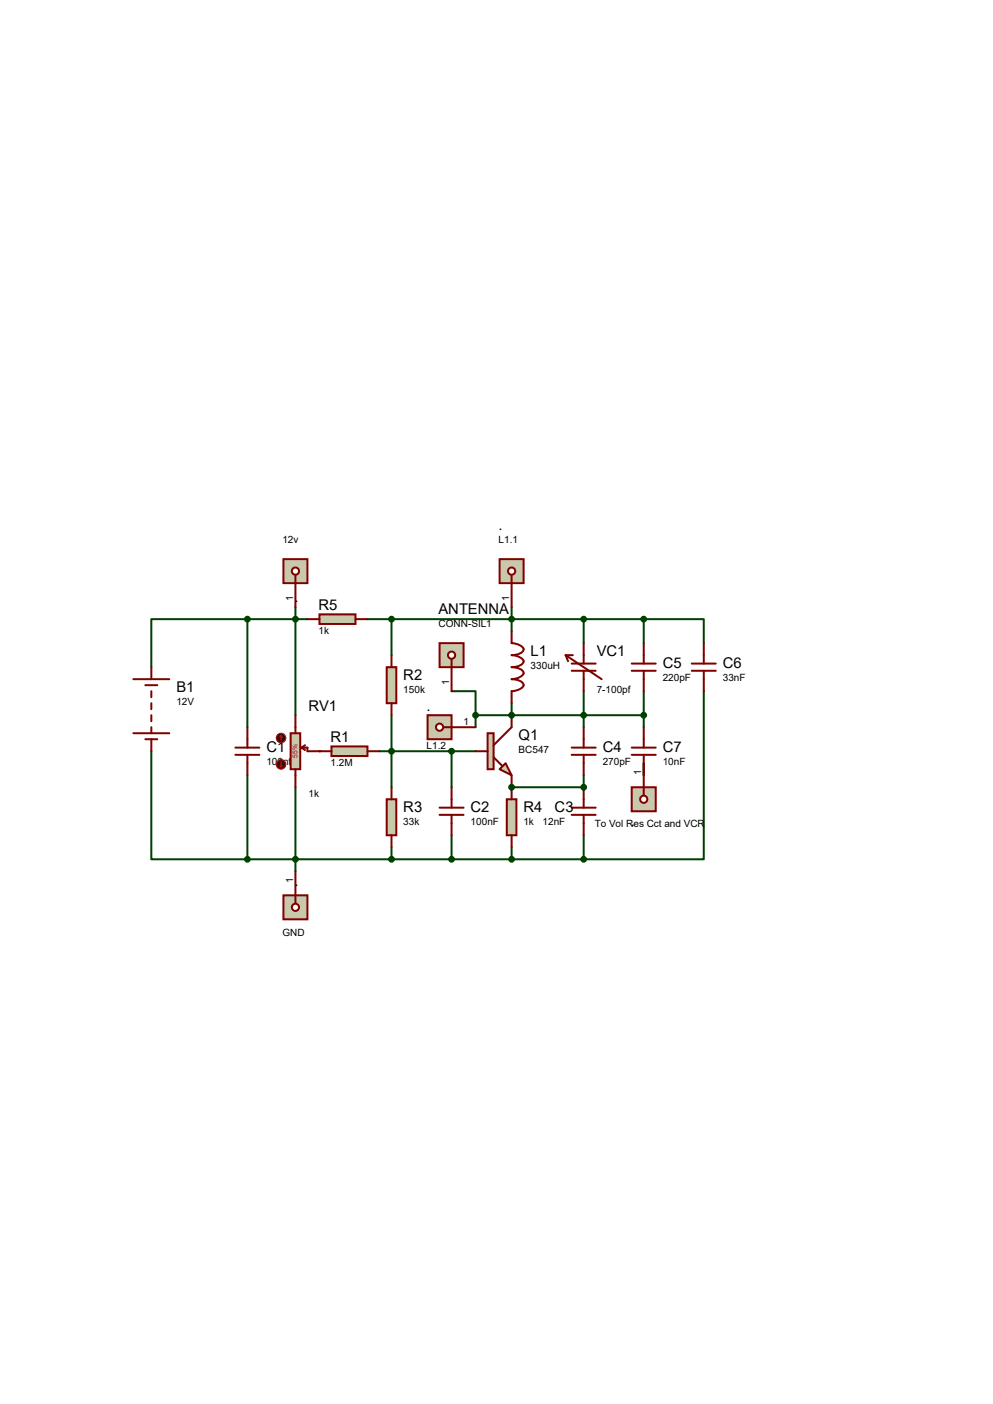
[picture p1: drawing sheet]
<svg xmlns="http://www.w3.org/2000/svg" width="210mm" height="297mm" viewBox="0 0 210 297" stroke-linecap="round" stroke-linejoin="round" font-family="sans-serif">
<circle cx="67.6" cy="158.9" r=".21" fill="#004000"/>
<path d="M80.3 158.9h20.3M82.8 151.3v15.2M95.5 158.9v7.6M95.5 176.7v5.1h12.7v-2.6" fill="none" stroke="#004000" stroke-width=".42"/>
<circle cx="108.2" cy="166.5" r=".21" fill="#004000"/>
<path d="M108.2 166.5h15.2" fill="none" stroke="#004000" stroke-width=".42"/>
<circle cx="123.4" cy="166.5" r=".21" fill="#004000"/>
<path d="M123.4 131v5.1M136.1 131h12.7v5.1M136.1 131h-27.9v2.5M136.1 131v5.1M108.2 148.8v2.5M123.4 146.2v7.6M123.4 151.3h12.7M136.1 146.2v7.6M123.4 164v2.5M136.1 161.5v2.5" fill="none" stroke="#004000" stroke-width=".42"/>
<circle cx="108.2" cy="151.3" r=".21" fill="#004000"/>
<g fill="none" stroke="#004000" stroke-width=".42">
<path d="M52.3 131h-20.3v10.1M52.3 131v22.8M52.3 131h12.7M62.5 128.4v22.9M82.8 131v7.6M108.2 128.4v2.6h-30.5M32 158.9v22.9h20.3M95.5 146.2h5.1v5.1M100.6 151.3h22.8M100.6 151.3v2.5M148.8 146.2v35.6h-25.4M52.3 164v17.8"/>
<path d="M62.5 166.5v17.8M82.8 179.2v2.6M123.4 176.7v5.1M52.3 181.8h43.2M108.2 181.8h15.2"/>
</g>
<path d="M49.8 158.2h5.1M49.8 159.7h5.1M52.3 153.8v4.4M52.3 159.7v4.3" fill="none" stroke="#800000" stroke-width=".42"/>
<path d="M59.9 118.3h5.1v5.1h-5.1z" fill="#c8c8aa" stroke="#800000" stroke-width=".42"/>
<path d="M62.5 121.6v1.8" fill="none" stroke="#800000" stroke-width=".42"/>
<circle cx="62.5" cy="120.8" r=".76" fill="#fff" stroke="#800000" stroke-width=".42"/>
<path d="M62.5 123.4v5" fill="none" stroke="#800000" stroke-width=".42"/>
<path d="M61.5 155.1h2v7.6h-2z" fill="#c8c8aa" stroke="#800000" stroke-width=".42"/>
<path d="M62.5 151.3v3.8M63.8 158.2l.7 .5M63.8 158.2h1.2v.7h2.6M64.5 157.6l-.7 .6M62.5 162.7v3.8" fill="none" stroke="#800000" stroke-width=".42"/>
<circle cx="59.4" cy="156.1" r="1.02" fill="#400000" stroke="#f00" stroke-width=".21"/>
<path d="M59.4 155.6l-.2 .3M59.4 155.6l.3 .3M59.4 155.6v1" fill="none" stroke="#f00" stroke-width=".21"/>
<circle cx="59.4" cy="161.7" r="1.02" fill="#400000" stroke="#f00" stroke-width=".21"/>
<path d="M59.2 162l.2 .2M59.4 161.2v1M59.7 162l-.3 .2" fill="none" stroke="#f00" stroke-width=".21"/>
<path d="M70.1 157.9h7.6v2h-7.6z" fill="#c8c8aa" stroke="#800000" stroke-width=".42"/>
<path d="M67.6 158.9h2.5M77.7 158.9h2.6" fill="none" stroke="#800000" stroke-width=".42"/>
<path d="M81.8 141.1h2v7.7h-2z" fill="#c8c8aa" stroke="#800000" stroke-width=".42"/>
<path d="M82.8 138.6v2.5M82.8 148.8v2.5" fill="none" stroke="#800000" stroke-width=".42"/>
<path d="M81.8 169.1h2v7.6h-2z" fill="#c8c8aa" stroke="#800000" stroke-width=".42"/>
<path d="M82.8 166.5v2.6M82.8 176.7v2.5" fill="none" stroke="#800000" stroke-width=".42"/>
<circle cx="82.8" cy="158.9" r=".51" fill="#004000" stroke="#004000" stroke-width=".42"/>
<g fill="#c8c8aa" stroke="#800000" stroke-width=".42">
<path d="M105.7 162.7l1.2-1.2 1.3 2.5z"/>
<path d="M103.1 155.1h1.3v7.6h-1.3z"/>
</g>
<path d="M100.6 158.9h2.5M108.2 151.3v2.5l-3.8 3.8M93 170.9h5M93 172.4h5M95.5 166.5v4.4M95.5 172.4v4.3M104.4 160.2l1.8 1.8M108.2 164v2.5" fill="none" stroke="#800000" stroke-width=".42"/>
<circle cx="95.5" cy="158.9" r=".51" fill="#004000" stroke="#004000" stroke-width=".42"/>
<path d="M107.2 169.1h2v7.6h-2z" fill="#c8c8aa" stroke="#800000" stroke-width=".42"/>
<g fill="none" stroke="#800000" stroke-width=".42">
<path d="M108.2 133.5v2.6a2.69 2.69 0 0 1 2.5 1.2 2.31 2.31 0 0 1-2.5 1.3 2.69 2.69 0 0 1 2.5 1.3 2.31 2.31 0 0 1-2.5 1.2 2.31 2.31 0 0 1 2.5 1.3 2.69 2.69 0 0 1-2.5 1.3 2.31 2.31 0 0 1 2.5 1.2 2.69 2.69 0 0 1-2.5 1.3v2.6M119.6 138.6l7.7 5.1M119.6 138.6l.5 1.3M119.6 138.6h1.6M123.4 136.1v4.3M136.1 136.1v4.3M148.8 136.1v4.3M120.9 158.2h5.1M120.9 159.7h5.1M120.9 140.4h5.1M120.9 141.9h5.1M123.4 141.9v4.3"/>
<path d="M123.4 153.8v4.4M123.4 159.7v4.3M133.6 158.2h5.1M133.6 159.7h5.1M133.6 140.4h5.1M133.6 141.9h5.1M136.1 141.9v4.3M136.1 153.8v4.4M136.1 159.7v4.3M146.3 140.4h5.1M146.3 141.9h5.1M148.8 141.9v4.3"/>
<path d="M108.2 166.5v2.6M108.2 176.7v2.5M120.9 170.9h5.1M120.9 172.4h5.1M123.4 166.5v4.4M123.4 172.4v4.3"/>
</g>
<g fill="#004000" stroke="#004000" stroke-width=".42">
<circle cx="95.5" cy="181.8" r=".51"/>
<circle cx="108.2" cy="181.8" r=".51"/>
<circle cx="108.2" cy="166.5" r=".51"/>
<circle cx="123.4" cy="166.5" r=".51"/>
<circle cx="108.2" cy="131" r=".51"/>
<circle cx="123.4" cy="131" r=".51"/>
<circle cx="136.1" cy="131" r=".51"/>
<circle cx="136.1" cy="151.3" r=".51"/>
</g>
<path d="M133.6 166.5h5.1v5.1h-5.1z" fill="#c8c8aa" stroke="#800000" stroke-width=".42"/>
<path d="M136.1 166.5v1.8" fill="none" stroke="#800000" stroke-width=".42"/>
<circle cx="136.1" cy="169.1" r=".76" fill="#fff" stroke="#800000" stroke-width=".42"/>
<path d="M136.1 161.5v5" fill="none" stroke="#800000" stroke-width=".42"/>
<g fill="#004000" stroke="#004000" stroke-width=".42">
<circle cx="123.4" cy="151.3" r=".51"/>
<circle cx="108.2" cy="151.3" r=".51"/>
<circle cx="82.8" cy="181.8" r=".51"/>
<circle cx="62.5" cy="181.8" r=".51"/>
<circle cx="62.5" cy="131" r=".51"/>
<circle cx="123.4" cy="181.8" r=".51"/>
</g>
<path d="M59.9 189.4h5.1v5.1h-5.1z" fill="#c8c8aa" stroke="#800000" stroke-width=".42"/>
<path d="M62.5 189.4v1.8" fill="none" stroke="#800000" stroke-width=".42"/>
<circle cx="62.5" cy="191.9" r=".76" fill="#fff" stroke="#800000" stroke-width=".42"/>
<path d="M62.5 184.3v5.1" fill="none" stroke="#800000" stroke-width=".42"/>
<path d="M105.7 118.3h5v5.1h-5z" fill="#c8c8aa" stroke="#800000" stroke-width=".42"/>
<path d="M108.2 121.6v1.8" fill="none" stroke="#800000" stroke-width=".42"/>
<circle cx="108.2" cy="120.8" r=".76" fill="#fff" stroke="#800000" stroke-width=".42"/>
<path d="M108.2 123.4v5" fill="none" stroke="#800000" stroke-width=".42"/>
<path d="M90.4 151.3h5.1v5.1h-5.1z" fill="#c8c8aa" stroke="#800000" stroke-width=".42"/>
<path d="M93.7 153.8h1.8" fill="none" stroke="#800000" stroke-width=".42"/>
<circle cx="93" cy="153.8" r=".76" fill="#fff" stroke="#800000" stroke-width=".42"/>
<path d="M28.2 143.7h7.6M28.2 155.1h7.6M30.7 144.9h2.6M30.7 156.4h2.6M32 141.1v2.6M32 146.2v1.3M32 148.8v1.2M32 151.3v1.3M32 153.8v1.3M32 156.4v2.5M95.5 153.8h5.1" fill="none" stroke="#800000" stroke-width=".42"/>
<g fill="#004000" stroke="#004000" stroke-width=".42">
<circle cx="52.3" cy="181.8" r=".51"/>
<circle cx="52.3" cy="131" r=".51"/>
</g>
<path d="M67.6 130h7.6v2h-7.6z" fill="#c8c8aa" stroke="#800000" stroke-width=".42"/>
<path d="M65 131h2.6M75.2 131h2.5" fill="none" stroke="#800000" stroke-width=".42"/>
<circle cx="82.8" cy="131" r=".51" fill="#004000" stroke="#004000" stroke-width=".42"/>
<path d="M93 136.1h5v5h-5z" fill="#c8c8aa" stroke="#800000" stroke-width=".42"/>
<path d="M95.5 139.4v1.7" fill="none" stroke="#800000" stroke-width=".42"/>
<circle cx="95.5" cy="138.6" r=".76" fill="#fff" stroke="#800000" stroke-width=".42"/>
<path d="M95.5 141.1v5.1" fill="none" stroke="#800000" stroke-width=".42"/>
<circle cx="100.6" cy="151.3" r=".51" fill="#004000" stroke="#004000" stroke-width=".42"/>
<g font-size="3.1">
<text x="105.5" y="112">.</text>
<text x="62.3" y="127.3">.</text>
<text x="67.4" y="129.1">R5</text>
<text x="92.8" y="129.8">ANTENNA</text>
<text x="85.3" y="143.8">R2</text>
<text x="112.2" y="138.7">L1</text>
<text x="126.2" y="138.7">VC1</text>
<text x="140.2" y="141.2">C5</text>
<text x="152.9" y="141.2">C6</text>
<text x="37.3" y="146.3">B1</text>
<text x="65.2" y="150.4">RV1</text>
<text x="90.2" y="150.4">.</text>
<text x="56.3" y="159">C1</text>
<text x="69.9" y="157">R1</text>
<text x="109.7" y="156.5">Q1</text>
<text x="127.5" y="159">C4</text>
<text x="140.2" y="159">C7</text>
<text x="85.3" y="171.7">R3</text>
<text x="99.5" y="171.7">C2</text>
<text x="110.7" y="171.7">R4</text>
<text x="117.3" y="171.7">C3</text>
<text x="133.4" y="174.7">.</text>
<text x="62.3" y="187.4">.</text>
</g>
<g font-size="2.1">
<text x="59.7" y="114.9">12v</text>
<text x="105.5" y="114.9">L1.1</text>
<text x="62" y="127.1" transform="rotate(-90 62 127.1)">1</text>
<text x="107.7" y="127.1" transform="rotate(-90 107.7 127.1)">1</text>
<text x="67.4" y="134.2">1k</text>
<text x="92.8" y="132.7">CONN-SIL1</text>
<text x="112.2" y="141.6">330uH</text>
<text x="37.3" y="149.2">12V</text>
<text x="85.3" y="146.7">150k</text>
<text x="95" y="144.9" transform="rotate(-90 95 144.9)">1</text>
<text x="126.2" y="146.7">7-100pf</text>
<text x="140.2" y="144.1">220pF</text>
<text x="152.9" y="144.1">33nF</text>
<text x="98" y="153.5">1</text>
<text x="56.3" y="161.9">100nf</text>
<text x="90.2" y="158.5">L1.2</text>
<text x="109.7" y="159.4">BC547</text>
<text x="127.5" y="161.9">270pF</text>
<text x="140.2" y="161.9">10nF</text>
<text x="69.9" y="162.1">1.2M</text>
<text x="135.6" y="164" transform="rotate(-90 135.6 164)">1</text>
<text x="65.2" y="168.7">1k</text>
<text x="85.3" y="174.6">33k</text>
<text x="99.5" y="174.6">100nF</text>
<text x="110.7" y="174.6">1k</text>
<text x="114.8" y="174.6">12nF</text>
<text x="125.8" y="175">To Vol Res Cct and VCR</text>
<text x="62" y="186.9" transform="rotate(-90 62 186.9)">1</text>
<text x="59.7" y="197.9">GND</text>
</g>
<text font-size="1.4" fill="#c00000" x="63" y="160.4" transform="rotate(-90 63 160.4)">55%</text>
</svg>
